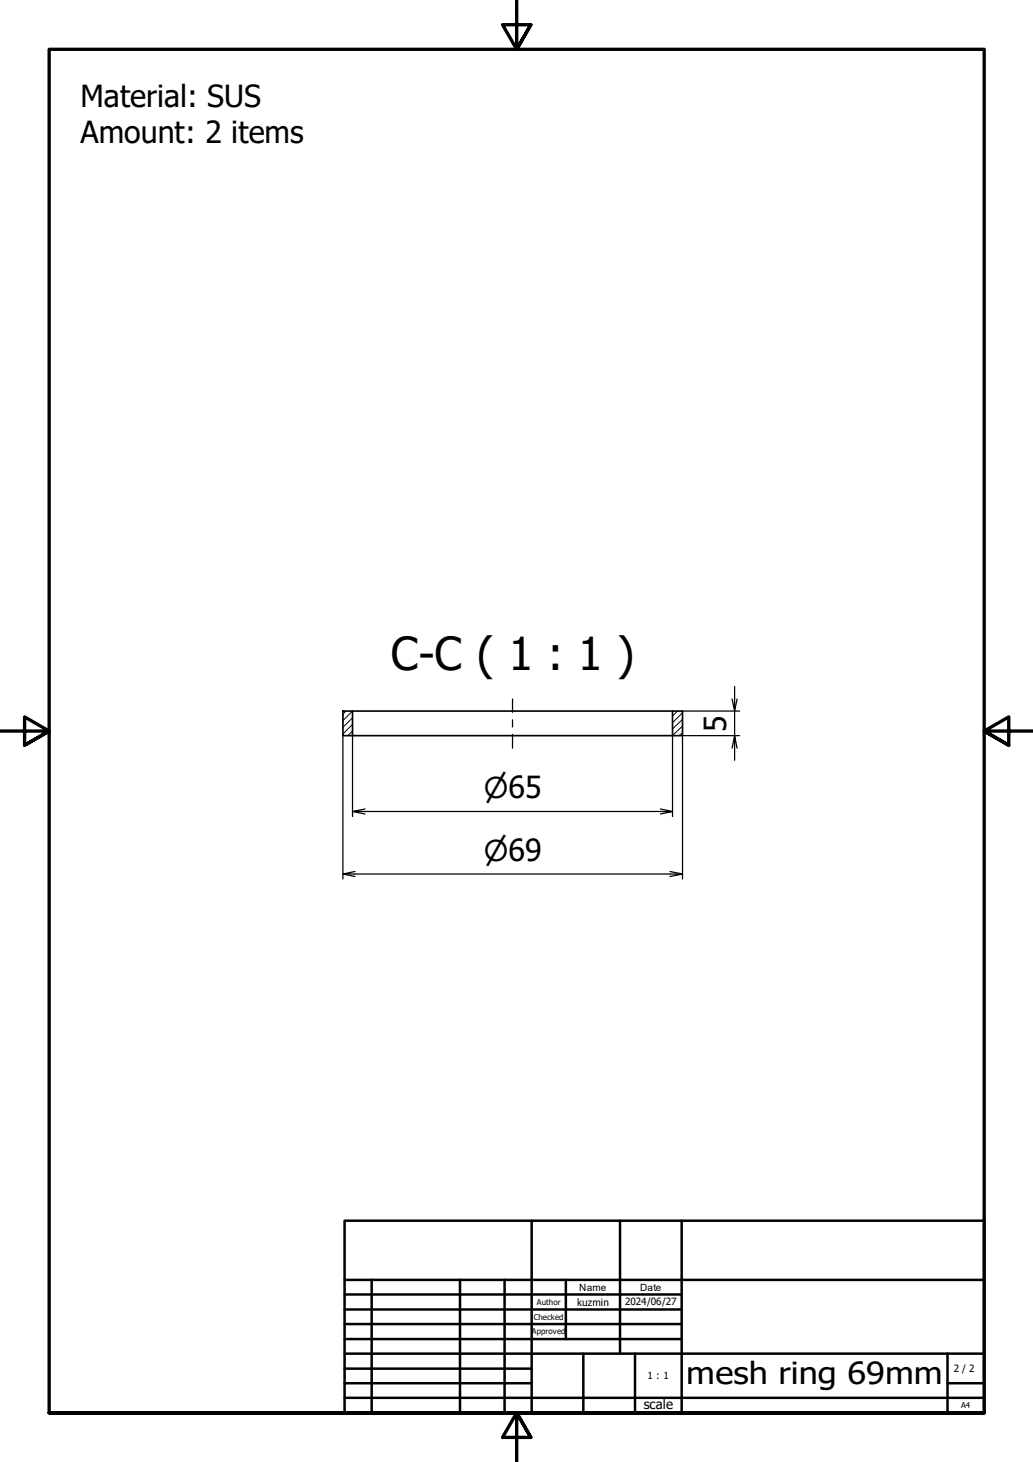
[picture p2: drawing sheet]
<svg xmlns="http://www.w3.org/2000/svg" width="210mm" height="297mm" viewBox="0 0 210 297" stroke-linecap="round" stroke-linejoin="round" font-family="sans-serif">
<!-- layer: Hatch (ISO) -->
<path d="M70.3 144.5l-.6 .6M71.6 148.5l-.9 1M71.6 147.2l-1.9 1.9M71.6 145.8l-1.9 2M71.6 144.5l-1.9 1.9M137.7 144.5l-1 1M138.7 148.9l-.7 .6M138.7 147.5l-2 2M138.7 146.2l-2 1.9M138.7 144.8l-2 2" fill="none" stroke="#000" stroke-width=".2"/>
<!-- layer: Visible (ISO) -->
<path d="M69.7 144.5h1.9v5h-1.9zM71.6 144.5h65.1M71.6 149.5h65.1M136.7 144.5h2v5h-2z" fill="none" stroke="#000" stroke-width=".34"/>
<!-- layer: Border (ISO) -->
<path d="M105 0v10l-2.9-5h5.8l-2.9 5 2.9-5M0 148.5h10l-5-2.8v5.7l5-2.9-5 2.9M210 148.5h-10l5-2.8v5.7l-5-2.9 5 2.9M10 287v-277h190v277h-190h190M107.9 292l-2.9-5 2.9 5h-5.8l2.9-5v10" fill="none" stroke="#000" stroke-width=".68"/>
<!-- layer: Title (ISO) -->
<g fill="none" stroke="#000" stroke-width=".51">
<path d="M70 248h130v39h-130zM108 248v39M126 248v27M138.5 248v39M70 275h130M70 263h68.5M70 266.1h68.5M70 269h68.5M70 272.1h68.5M70 278.1h38M70 260h130M75.5 260v27"/>
<path d="M93.5 260v27M102.5 260v27M115 260v12.1M118.5 275v12M129 275v12M192.5 275v12M70 281h38M70 284h130M192.5 281h7.5"/>
</g>
<!-- layer: Centerline (ISO) -->
<path d="M104.1 142v2.7M104.1 146.2v1.5M104.1 149.2v2.8" fill="none" stroke="#000" stroke-width=".25"/>
<!-- layer: Dimension (ISO) -->
<g fill="none" stroke="#000" stroke-width=".25">
<path d="M149.3 139.5v5l-.5-2.5M69.7 149.5v29.1M71.6 149.5v16.4M136.7 149.5v16.4M138.7 144.5h11.6M149.8 152l-.5-2.5v5M149.8 142l-.5 2.5v5l-.5 2.5M150.3 149.5h-11.6v29.1M69.7 177.6l2.4 .5M71.6 164.9l2.6 .5M72.1 177.1l-2.4 .5h69l-2.6 .5M74.2 164.4l-2.6 .5h65.1l-2.5 .5"/>
<path d="M134.2 164.4l2.5 .5M136.1 177.1l2.6 .5"/>
</g>
<text font-size="9.2" x="79.4" y="136.1">C-C ( 1 : 1 )</text>
<g font-size="6.2">
<text x="16.3" y="21.8">Material: SUS</text>
<text x="16.3" y="29.2">Amount: 2 items</text>
<text x="147.6" y="148.7" transform="rotate(-90 147.6 148.7)">5</text>
<text x="139.4" y="281.3">mesh ring 69mm</text>
</g>
<g font-size="5.8">
<text x="98.3" y="162.2">⌀65</text>
<text x="98.3" y="174.9">⌀69</text>
</g>
<text font-size="2.7" x="130.8" y="286.4">scale</text>
<g font-size="2">
<text x="117.7" y="262.2">Name</text>
<text x="130" y="262.2">Date</text>
<text x="117.3" y="265.3">kuzmin</text>
<text x="127" y="265.1">2024/06/27</text>
<text x="131.6" y="280.3">1 : 1</text>
<text x="193.8" y="278.7">2 / 2</text>
</g>
<g font-size="1.6">
<text x="108.5" y="268.2">Checked</text>
<text x="109.1" y="265.1">Author</text>
<text x="108" y="271">Approved</text>
<text x="195.3" y="286.1">A4</text>
</g>
</svg>
